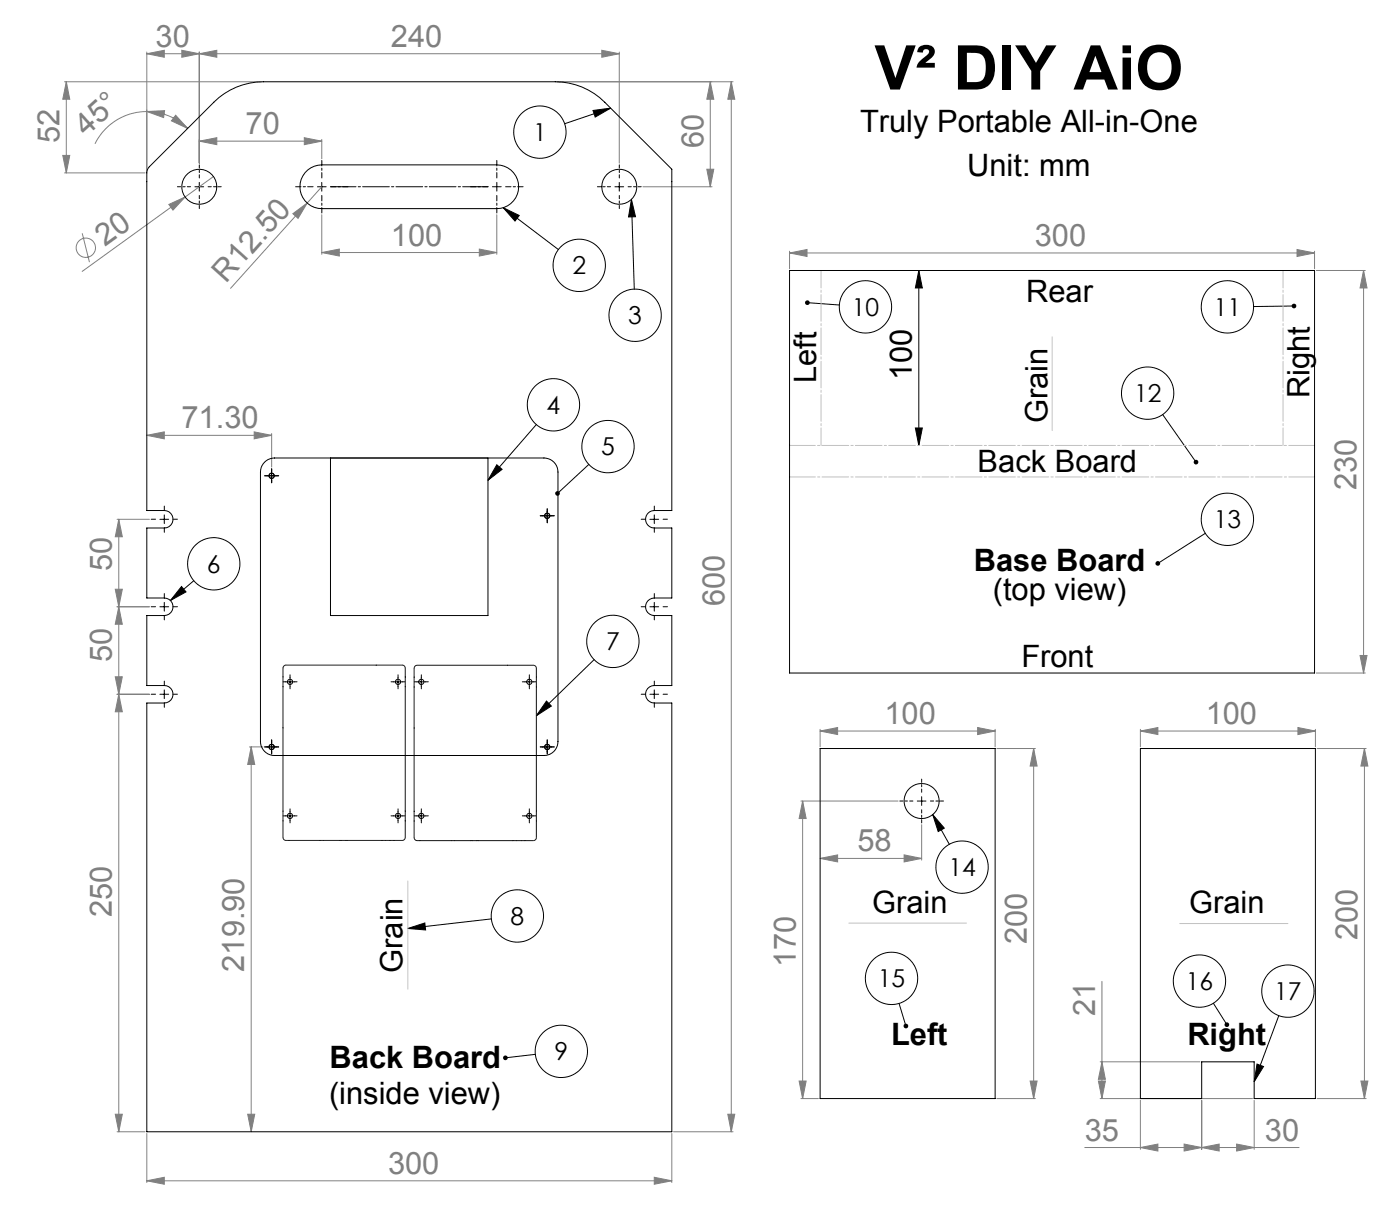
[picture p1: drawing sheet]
<svg xmlns="http://www.w3.org/2000/svg" width="800mm" height="700mm" viewBox="0 0 800 700" stroke-linecap="round" stroke-linejoin="round" font-family="sans-serif">
<g fill="none" stroke="#808080" stroke-width=".57">
<path d="M84 31l10-2v4zM84 30v68M84 31h270M104 29l10 2-10 2zM114 31l10-2v4zM114 30v63M344 29l10 2-10 2zM354 30v63M37 47h112M38 47l2 10h-4zM38 47v52M318 47h101"/>
<path d="M406 47l2 10h-4zM406 47v60M418 47l2 10h-4zM418 47v600M84 64l10-1-1 4zM84 64a33 33 0 0 1 23 9M84 64a33 33 0 0 0-30 18M100 66l7 7-9-4zM174 79l10 2-10 2zM184 80v11M36 89h4l-2 10zM37 99h46"/>
<path d="M114 81l10-2v4zM114 81h70M404 97h4l-2 10zM96 117l10-4-7 7zM122 101l-75 54M176 116l-44 49M184 107l-8 9M367 107h40M47 133l4 17M167 122l9-6-6 9zM184 123v22M284 123v22"/>
<path d="M184 144l10-2v4zM184 144h100M274 142l10 2-10 2zM451 145l10-2v4zM451 144v10M451 145h300M741 143l10 2-10 2zM751 144v10M752 155h28M779 155l2 10h-4zM779 155v230M84 249l10-2v4z"/>
<path d="M84 249h71M145 247l10 2-10 2zM155 248v19M67 297h18M68 297v350M68 297l2 10h-4zM66 337h4l-2 10zM67 347h18M68 347l2 10h-4zM777 375h4l-2 10zM66 387h4l-2 10zM67 397h18"/>
<path d="M68 397l2 10h-4zM752 385h28M469 418l10-2v4zM469 418h100M469 417v10M559 416l10 2-10 2zM569 417v10M652 418l10-2v4zM652 417v10M652 418h100M742 416l10 2-10 2zM752 417v10"/>
<path d="M143 427h7M144 427v220M144 427l2 10h-4zM570 428h22M591 428l2 10h-4zM591 428v200M753 428h28M780 428l2 10h-4zM780 428v200M458 458h55M459 458v170M459 458l2 10h-4z"/>
<path d="M527 471v21M469 491l10-2v4zM469 491h58M517 489l10 2-10 2zM630 561v67M457 618h4l-2 10zM589 618h4l-2 10zM628 618h4l-2 10zM629 607h57M630 607l2 10h-4zM778 618h4l-2 10zM66 637h4l-2 10z"/>
<path d="M142 637h4l-2 10zM416 637h4l-2 10zM458 628h10M570 628h22M629 628h87M652 629v28M687 629v28M717 629v28M753 628h28M67 647h16M84 648v28M384 648v28"/>
<path d="M385 647h34M620 656h122M652 656l10-2v4zM677 654l10 2-10 2zM687 656l10-2v4zM707 654l10 2-10 2zM84 675l10-2v4zM84 675h300M374 673l10 2-10 2z"/>
<circle cx="49" cy="142" r="6"/>
</g>
<g fill="none" stroke="#000" stroke-width=".57">
<path d="M339 63l10-1-9 5zM349 62l-26 9M111 107h5M114 104v5M181 107h5M184 104v5M288 119l31 24M288 119l9 4-3 3zM351 107h5M354 104v5M361 114l1 51M361 114l2 10h-4z"/>
<path d="M525 155l2 10h-4zM525 155v100M461 173l19 1M739 175h-23M664 237l19 27M306 243l-27 31M523 245h4l-2 10zM153 272h5M155 269v5M189 262h90v90h-90zM284 266l3 2-8 6zM336 265l-17 17"/>
<path d="M91 297h5M94 294v5M310 295h5M313 292v5M371 297h5M374 294v5M689 305l-27 17M104 335l2 3-9 5zM111 332l-14 11M91 347h5M94 344v5M371 347h5"/>
<path d="M374 344v5M340 377l-34 32M91 397h5M94 394v5M163 390h5M166 387v5M225 390h5M227 387v5M238 390h5M241 387v5M300 390h5M302 387v5"/>
<path d="M371 397h5M374 394v5M312 401l3 2-9 6zM153 427h5M155 424v5M310 427h5M313 424v5M524 458h5M527 455v5M163 466h5M166 464v5M225 466h5"/>
<path d="M227 464v5M238 466h5M241 464v5M300 466h5M302 464v5M533 465l7 8-4 2zM533 465l9 17M233 531l10-4v4zM281 525l-48 6M514 573l4 13M693 573l8 13M731 580l-14 38"/>
<path d="M306 602l-17 2M718 608l4 1-5 9z"/>
<circle cx="309" cy="75" r="15"/>
<circle cx="331" cy="152" r="15"/>
<circle cx="495" cy="175" r="15"/>
<circle cx="701" cy="175" r="15"/>
<circle cx="363" cy="180" r="15"/>
<circle cx="316" cy="231" r="15"/>
<circle cx="656" cy="225" r="15"/>
<circle cx="347" cy="255" r="15"/>
<circle cx="701" cy="297" r="15"/>
<circle cx="122" cy="322" r="15"/>
<circle cx="350" cy="366" r="15"/>
<circle cx="550" cy="496" r="15"/>
<circle cx="296" cy="523" r="15"/>
<circle cx="509" cy="559" r="15"/>
<circle cx="685" cy="561" r="15"/>
<circle cx="736" cy="566" r="15"/>
<circle cx="321" cy="601" r="15"/>
</g>
<path d="M162 381l1-1h67l1 1 1 98-1 1h-68l-1-1zM237 381l1-1h67l1 1v98v1h-68h-1z" fill="none" stroke="#191924" stroke-width=".57"/>
<g fill="none" stroke="#000" stroke-width=".57" stroke-dasharray="15.2 1.3 1.3 1.3">
<path d="M284 107v-3M284 107h-3M284 107v2M284 107h2M153 272h-2M155 269v-1M155 274v2M158 272h1M89 297h-3M94 292v-3M99 297h2M310 295h-1"/>
<path d="M313 292v-1M313 297v2M315 295h2M369 297h-3M374 292v-3M379 297h2M94 302v2M374 302v2M89 347h-3M94 342v-3M94 352v2M99 347h2"/>
<path d="M369 347h-3M374 342v-3M374 352v2M379 347h2M89 397h-3M94 392v-3M99 397h2M163 390h-1M166 387v-1M166 392v2M168 390h2M225 390h-2"/>
<path d="M227 387v-1M227 392v2M230 390h1M238 390h-1M241 387v-1M241 392v2M243 390h2M300 390h-2M302 387v-1M302 392v2M305 390h1M369 397h-3"/>
<path d="M374 392v-3M379 397h2M94 402v2M374 402v2M153 427h-2M155 424v-1M155 429v2M158 427h1M310 427h-1M313 424v-1M313 429v2M315 427h2"/>
<path d="M163 466h-1M166 464v-2M166 469v1M168 466h2M225 466h-2M227 464v-2M227 469v1M230 466h1M238 466h-1M241 464v-2M241 469v1M243 466h2"/>
<path d="M300 466h-2M302 464v-2M302 469v1M305 466h1"/>
</g>
<path d="M109 107h-8M114 102v-8M114 112v7M119 107h7M349 107h-8M354 102v-8M354 112v7M359 107h7M522 458h-8M527 453v-8M532 458h7M527 463v7" fill="none" stroke="#000" stroke-width=".57" stroke-dasharray="15.2 1.3 1.3 1.3" stroke-dashoffset="13.4"/>
<path d="M179 107h-10M184 102v-10M184 112v10M189 107h10M279 107h-10M284 102v-10M284 112v10M289 107h10" fill="none" stroke="#000" stroke-width=".57" stroke-dasharray="15.2 1.3 1.3 1.3" stroke-dashoffset="12.1"/>
<path d="M189 107h90" fill="none" stroke="#000" stroke-width=".57" stroke-dasharray="15.2 1.3 1.3 1.3" stroke-dashoffset=".7"/>
<path d="M451 255h300M451 273h300" fill="none" stroke="#c0c0c0" stroke-width=".57" stroke-dasharray="15.2 1.3 1.3 1.3" stroke-dashoffset=".5"/>
<path d="M469 155v100M733 155v100" fill="none" stroke="#c0c0c0" stroke-width=".57" stroke-dasharray="15.2 1.3 1.3 1.3" stroke-dashoffset="5.2"/>
<path d="M601 192v54M233 503v62M485 527h67M674 528h62" fill="none" stroke="#c0c0c0" stroke-width=".57"/>
<g fill="#000">
<path d="M523 245h4l-2 10zM525 155l2 10h-4z"/>
<path d="M318 281l-1 1 1 1 1-1-1 1a1.3 1.3 0 0 0 2-1 1.3 1.3 0 0 0-2-1zM233 531l10-4v4zM339 63l10-1-9 5zM288 119l9 4-3 3zM361 114l2 10h-4zM104 335l2 3-9 5zM288 604l-1 1 2-1-2 1a1.3 1.3 0 0 0 2 1 1.3 1.3 0 0 0 1-2 1.3 1.3 0 0 0-2 0zM460 172v1h1h-1a1.3 1.3 0 0 0 2 1 1.3 1.3 0 0 0 0-2 1.3 1.3 0 0 0-2 0zM738 174a1.3 1.3 0 0 0 1 2 1.3 1.3 0 0 0 2-1h-2h2a1.4 1.4 0 0 0-1-1 1.4 1.4 0 0 0-2 0zM683 263a1.3 1.3 0 0 0-1 2 1.3 1.3 0 0 0 2 0l-1-1 1 1a1.3 1.3 0 0 0 0-2 1.3 1.3 0 0 0-1 0zM661 321l-1 2 2-1-2 1a1.3 1.3 0 0 0 2 0 1.3 1.3 0 0 0 1-2 1.3 1.3 0 0 0-2 0zM517 585a1.3 1.3 0 0 0-1 2 1.3 1.3 0 0 0 2 1v-2v1a1.3 1.3 0 0 0 1-1 1.3 1.3 0 0 0-2-1zM533 465l7 8-4 2zM700 585a1.3 1.3 0 0 0 0 1 1.3 1.3 0 0 0 2 1l-1-1 1 1v-1a1.3 1.3 0 0 0 0-2 1.3 1.3 0 0 0-2 1zM718 608l4 1-5 9zM284 266l3 2-8 6zM312 401l3 2-9 6z"/>
</g>
<g fill="#808080">
<path d="M96 117l10-4-7 7z"/>
<path d="M167 122l9-6-6 9z"/>
<path d="M145 247l10 2-10 2zM84 249l10-2v4zM517 489l10 2-10 2zM469 491l10-2v4z"/>
<path d="M84 675l10-2v4zM374 673l10 2-10 2zM114 31l10-2v4zM344 29l10 2-10 2zM84 31l10-2v4zM104 29l10 2-10 2zM114 81l10-2v4zM174 79l10 2-10 2zM184 144l10-2v4zM274 142l10 2-10 2zM451 145l10-2v4zM741 143l10 2-10 2zM652 418l10-2v4zM742 416l10 2-10 2zM652 656l10-2v4zM677 654l10 2-10 2zM687 656l10-2v4zM707 654l10 2-10 2z"/>
<path d="M100 66l7 7-9-4zM84 64l10-1-1 4z"/>
<path d="M404 97h4l-2 10zM406 47l2 10h-4zM66 637h4l-2 10zM68 397l2 10h-4zM66 387h4l-2 10zM68 347l2 10h-4zM36 89h4l-2 10zM38 47l2 10h-4zM777 375h4l-2 10zM779 155l2 10h-4zM778 618h4l-2 10zM780 428l2 10h-4z"/>
<path d="M418 47l2 10h-4zM416 637h4l-2 10zM68 297l2 10h-4zM66 337h4l-2 10zM144 427l2 10h-4zM142 637h4l-2 10zM591 428l2 10h-4zM589 618h4l-2 10zM459 458l2 10h-4zM457 618h4l-2 10zM630 607l2 10h-4zM628 618h4l-2 10z"/>
<path d="M469 418l10-2v4zM559 416l10 2-10 2z"/>
</g>
<g fill="none" stroke="#000" stroke-width=".57">
<path d="M85 95l37-37a40 40 0 0 1 28-11h167a40 40 0 0 1 29 11l38 39v195h-10a5 5 0 0 0-5 5 5 5 0 0 0 5 5h10v40h-10a5 5 0 0 0-5 5 5 5 0 0 0 5 5h10v40h-10a5 5 0 0 0-5 5 5 5 0 0 0 5 5h10v245h-300v-245h10a5 5 0 0 0 5-5 5 5 0 0 0-5-5h-10v-40h10a5 5 0 0 0 5-5 5 5 0 0 0-5-5h-10v-40h10a5 5 0 0 0 5-5 5 5 0 0 0-5-5h-10v-188a11 11 0 0 1 1-9zM176 97a13 13 0 0 1 8-3h100a13 13 0 0 1 12 13 13 13 0 0 1-12 12h-100a12 12 0 0 1-12-8 12 12 0 0 1 4-14zM451 155h300v230h-300zM151 264l2-1 4-1h154a8 8 0 0 1 8 8v154a8 8 0 0 1-8 8h-154a8 8 0 0 1-8-8v-154v-3zM469 428h100v200h-100zM652 428h100v200h-35v-21h-30v21h-35z"/>
<circle cx="114" cy="107" r="10"/>
<circle cx="354" cy="107" r="10"/>
<circle cx="155" cy="272" r="1.5"/>
<circle cx="313" cy="295" r="1.5"/>
<circle cx="166" cy="390" r="1.5"/>
<circle cx="227" cy="390" r="1.5"/>
<circle cx="241" cy="390" r="1.5"/>
<circle cx="302" cy="390" r="1.5"/>
<circle cx="155" cy="427" r="1.5"/>
<circle cx="313" cy="427" r="1.5"/>
<circle cx="527" cy="458" r="10"/>
<circle cx="166" cy="466" r="1.5"/>
<circle cx="227" cy="466" r="1.5"/>
<circle cx="241" cy="466" r="1.5"/>
<circle cx="302" cy="466" r="1.5"/>
</g>
<text font-size="35.3" x="500" y="51">V² DIY AiO</text>
<g font-size="17.6" fill="#808080">
<text x="89" y="27">30</text>
<text x="223" y="27">240</text>
<text x="140" y="77">70</text>
<text x="34" y="82" transform="rotate(-90 34 82)">52</text>
<text x="49" y="78" transform="rotate(-42 49 78)">45°</text>
<text x="402" y="84" transform="rotate(-90 402 84)">60</text>
<text x="60" y="141" transform="rotate(-36 60 141)">20</text>
<text x="223" y="140">100</text>
<text x="591" y="141">300</text>
<text x="129" y="162" transform="rotate(-48 129 162)">R12.50</text>
<text x="104" y="245">71.30</text>
<text x="775" y="280" transform="rotate(-90 775 280)">230</text>
<text x="64" y="327" transform="rotate(-90 64 327)">50</text>
<text x="414" y="347" transform="rotate(-90 414 347)">600</text>
<text x="64" y="378" transform="rotate(-90 64 378)">50</text>
<text x="505" y="414">100</text>
<text x="689" y="414">100</text>
<text x="490" y="487">58</text>
<text x="64" y="524" transform="rotate(-90 64 524)">250</text>
<text x="587" y="539" transform="rotate(-90 587 539)">200</text>
<text x="776" y="537" transform="rotate(-90 776 537)">200</text>
<text x="140" y="555" transform="rotate(-90 140 555)">219.90</text>
<text x="455" y="553" transform="rotate(-90 455 553)">170</text>
<text x="626" y="580" transform="rotate(-90 626 580)">21</text>
<text x="620" y="652">35</text>
<text x="723" y="652">30</text>
<text x="222" y="671">300</text>
</g>
<g font-size="17.6">
<text x="491" y="76">Truly Portable All-in-One</text>
<text x="553" y="100">Unit: mm</text>
<text x="586" y="173">Rear</text>
<text x="466" y="219" transform="rotate(-90 466 219)">Left</text>
<text x="521" y="217" transform="rotate(-90 521 217)">100</text>
<text x="748" y="228" transform="rotate(-90 748 228)">Right</text>
<text x="598" y="242" transform="rotate(-90 598 242)">Grain</text>
<text x="559" y="270">Back Board</text>
<text x="557" y="327">Base Board</text>
<text x="567" y="343">(top view)</text>
<text x="584" y="381">Front</text>
<text x="498" y="522">Grain</text>
<text x="679" y="522">Grain</text>
<text x="230" y="556" transform="rotate(-90 230 556)">Grain</text>
<text x="509" y="597">Left</text>
<text x="678" y="597">Right</text>
<text x="188" y="610">Back Board</text>
<text x="188" y="631">(inside view)</text>
</g>
<g font-size="14.1">
<text x="305" y="81">1</text>
<text x="327" y="157">2</text>
<text x="359" y="185">3</text>
<text x="487" y="180">10</text>
<text x="694" y="180">11</text>
<text x="648" y="230">12</text>
<text x="312" y="236">4</text>
<text x="344" y="260">5</text>
<text x="694" y="302">13</text>
<text x="118" y="327">6</text>
<text x="346" y="372">7</text>
<text x="542" y="500">14</text>
<text x="292" y="528">8</text>
<text x="502" y="564">15</text>
<text x="678" y="566">16</text>
<text x="728" y="571">17</text>
<text x="317" y="606">9</text>
</g>
</svg>
